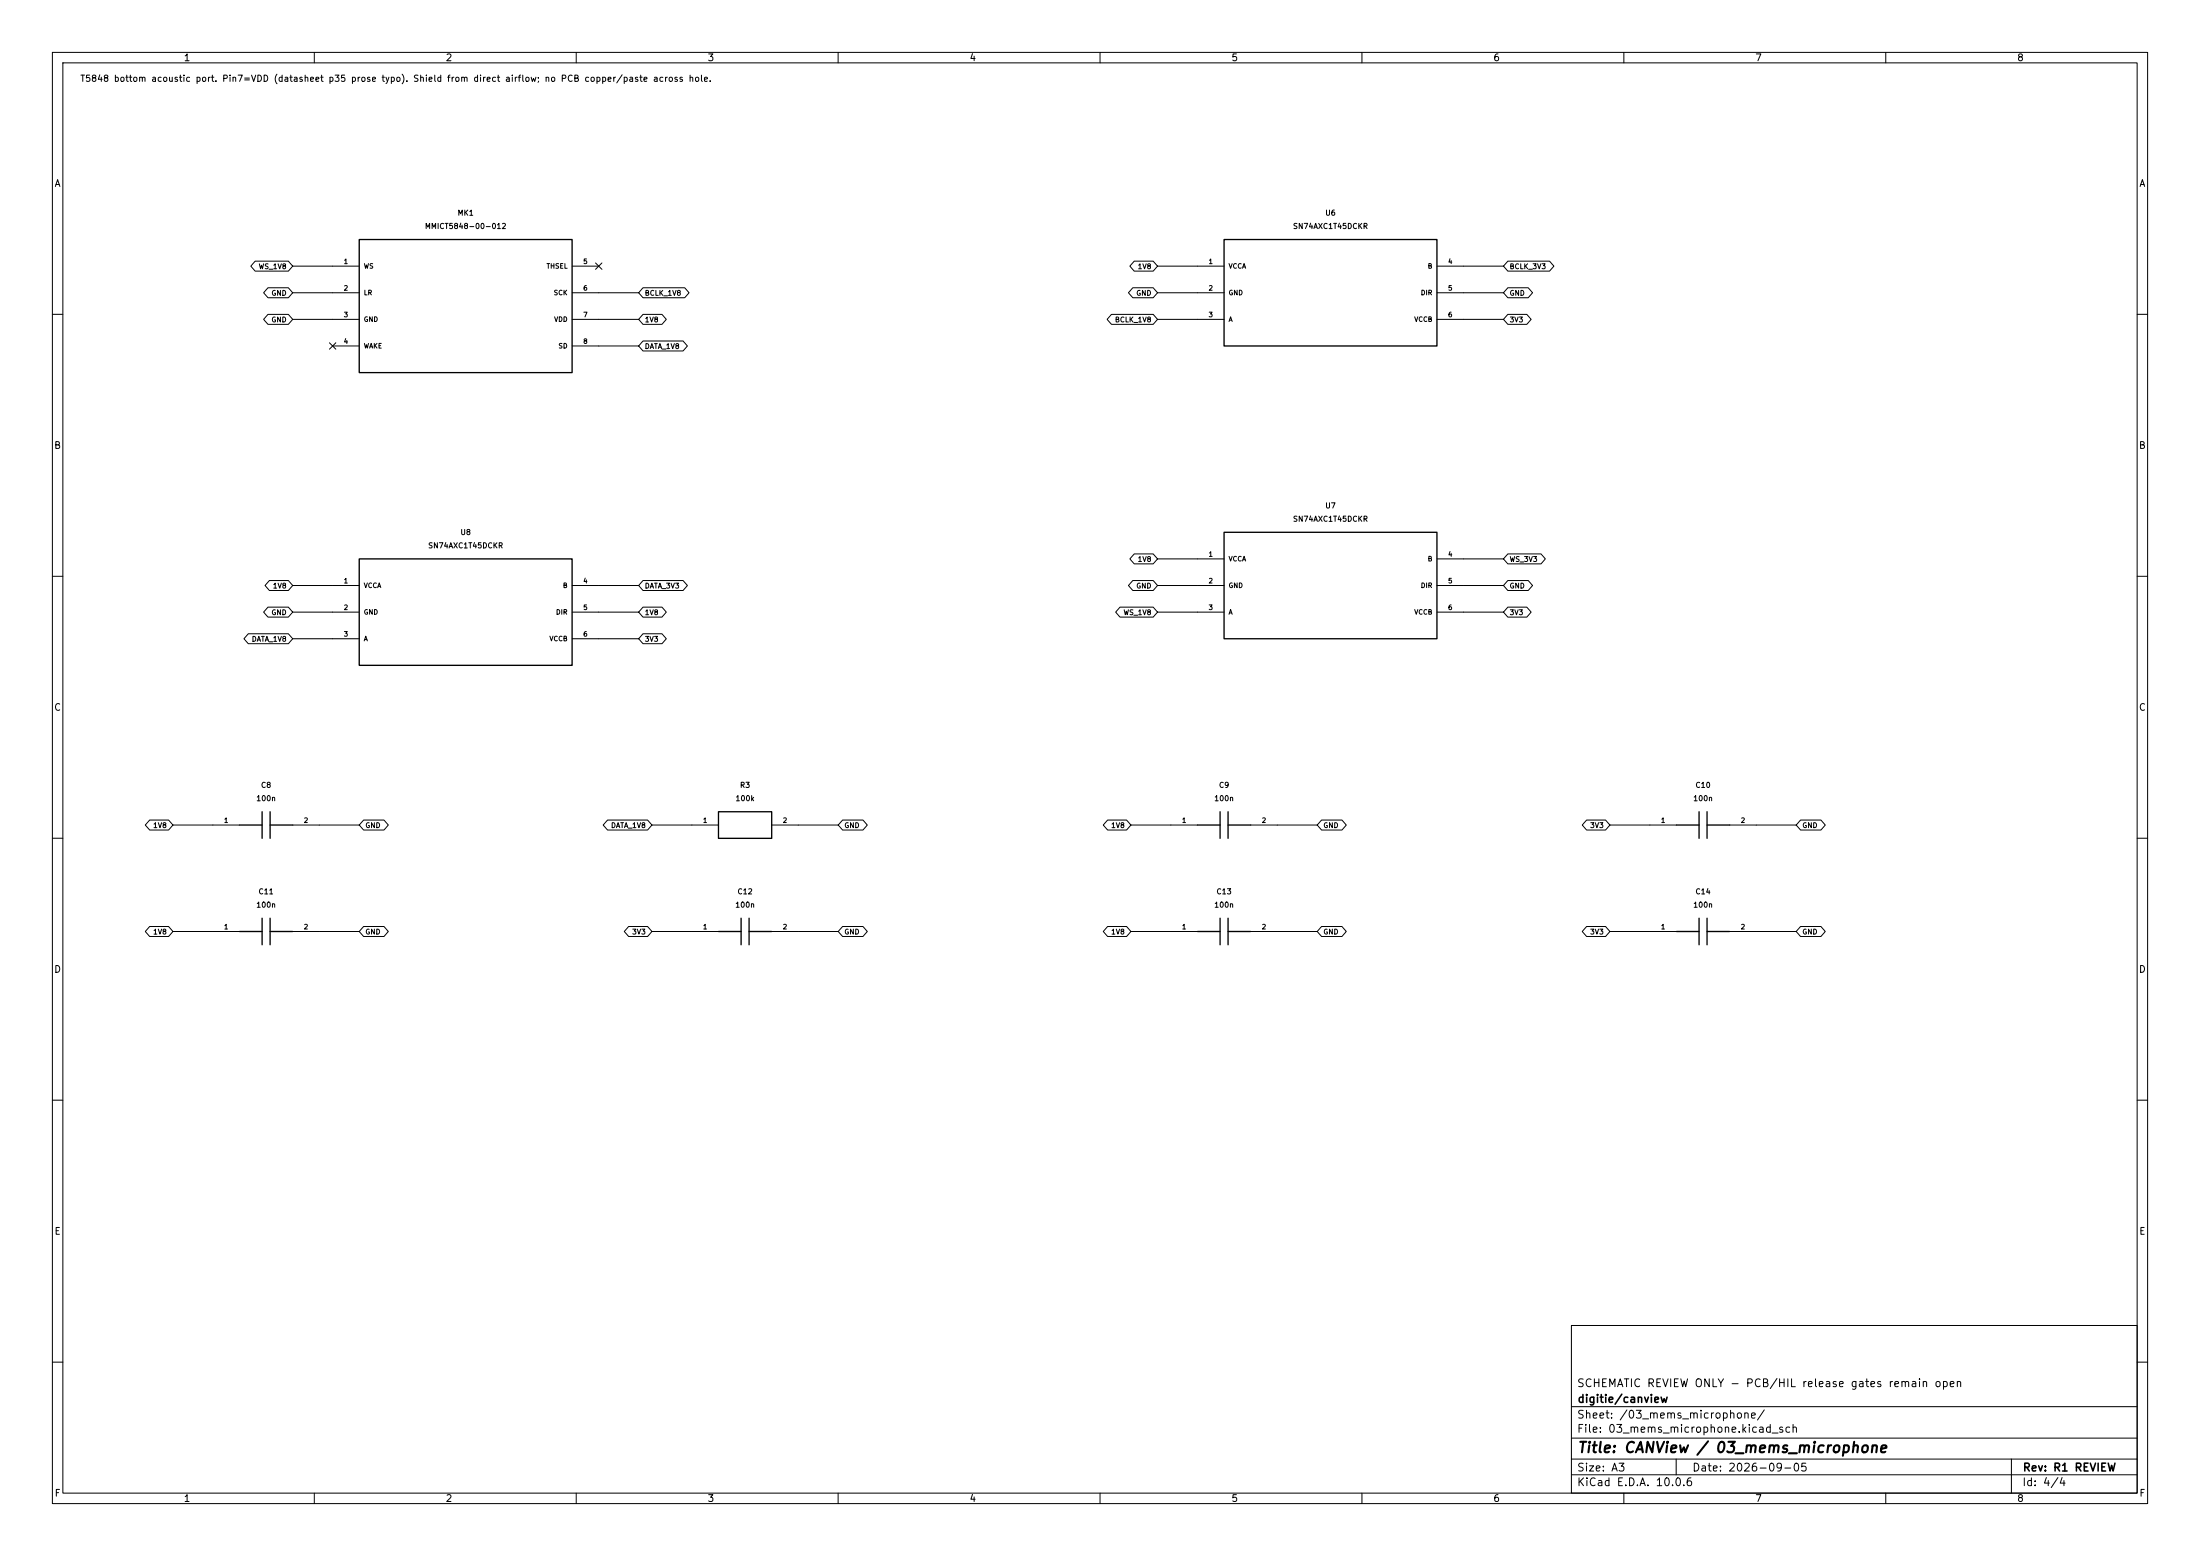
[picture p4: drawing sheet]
(kicad_sch (version 20250114) (generator "eeschema") (generator_version "10.0") (paper "A3") (title_block (title "CANView / 03_mems_microphone") (date "2026-09-05") (rev "R1 REVIEW") (company "digitie/canview") (comment 1 "SCHEMATIC REVIEW ONLY - PCB/HIL release gates remain open"))
(lib_symbols (symbol "CANView:CANView_microphone_MK1" (pin_names (offset 0.762)) (in_bom yes) (on_board yes)
(property "Reference" "M" (at 0.0000 17.7800 0)  (effects (font (size 1.0 1.0)) ))
(property "Value" "MMICT5848-00-012" (at 0.0000 15.2400 0)  (effects (font (size 1.0 1.0)) ))
(property "Footprint" "CANView:TDK_T5848_LGA8" (at 0.0000 0.0000 0) (hide yes) (effects (font (size 1.0 1.0)) ))
(symbol "CANView_microphone_MK1_0_1" (rectangle (start -20.32 12.7) (end 20.32 -12.7) (stroke (width 0.254) (type default)) (fill (type background))))
(symbol "CANView_microphone_MK1_1_1"
(pin input line (at -25.4 7.62 0) (length 5.08) (name "WS" (effects (font (size 0.9 0.9)) )) (number "1" (effects (font (size 0.9 0.9)) )))
(pin input line (at -25.4 2.54 0) (length 5.08) (name "LR" (effects (font (size 0.9 0.9)) )) (number "2" (effects (font (size 0.9 0.9)) )))
(pin power_in line (at -25.4 -2.54 0) (length 5.08) (name "GND" (effects (font (size 0.9 0.9)) )) (number "3" (effects (font (size 0.9 0.9)) )))
(pin output line (at -25.4 -7.62 0) (length 5.08) (name "WAKE" (effects (font (size 0.9 0.9)) )) (number "4" (effects (font (size 0.9 0.9)) )))
(pin input line (at 25.4 7.62 180) (length 5.08) (name "THSEL" (effects (font (size 0.9 0.9)) )) (number "5" (effects (font (size 0.9 0.9)) )))
(pin input line (at 25.4 2.54 180) (length 5.08) (name "SCK" (effects (font (size 0.9 0.9)) )) (number "6" (effects (font (size 0.9 0.9)) )))
(pin power_in line (at 25.4 -2.54 180) (length 5.08) (name "VDD" (effects (font (size 0.9 0.9)) )) (number "7" (effects (font (size 0.9 0.9)) )))
(pin output line (at 25.4 -7.62 180) (length 5.08) (name "SD" (effects (font (size 0.9 0.9)) )) (number "8" (effects (font (size 0.9 0.9)) )))))
(symbol "CANView:CANView_microphone_C8" (pin_names (offset 0.762) (hide yes)) (in_bom yes) (on_board yes)
(property "Reference" "C" (at 0.0000 7.6200 0)  (effects (font (size 1.0 1.0)) ))
(property "Value" "100n" (at 0.0000 5.0800 0)  (effects (font (size 1.0 1.0)) ))
(property "Footprint" "CANView:Capacitor_SMD__C_0402_1005Metric" (at 0.0000 0.0000 0) (hide yes) (effects (font (size 1.0 1.0)) ))
(symbol "CANView_microphone_C8_0_1" (polyline (pts (xy -0.762 -2.54) (xy -0.762 2.54)) (stroke (width 0.254) (type default)) (fill (type none)))(polyline (pts (xy 0.762 -2.54) (xy 0.762 2.54)) (stroke (width 0.254) (type default)) (fill (type none)))(polyline (pts (xy -5.08 0) (xy -0.762 0)) (stroke (width 0.254) (type default)) (fill (type none)))(polyline (pts (xy 0.762 0) (xy 5.08 0)) (stroke (width 0.254) (type default)) (fill (type none))))
(symbol "CANView_microphone_C8_1_1"
(pin passive line (at -10.16 0 0) (length 5.08) (name "1" (effects (font (size 0.9 0.9)) )) (number "1" (effects (font (size 0.9 0.9)) )))
(pin passive line (at 10.16 0 180) (length 5.08) (name "2" (effects (font (size 0.9 0.9)) )) (number "2" (effects (font (size 0.9 0.9)) )))))
(symbol "CANView:CANView_microphone_R3" (pin_names (offset 0.762) (hide yes)) (in_bom yes) (on_board yes)
(property "Reference" "R" (at 0.0000 7.6200 0)  (effects (font (size 1.0 1.0)) ))
(property "Value" "100k" (at 0.0000 5.0800 0)  (effects (font (size 1.0 1.0)) ))
(property "Footprint" "CANView:Resistor_SMD__R_0402_1005Metric" (at 0.0000 0.0000 0) (hide yes) (effects (font (size 1.0 1.0)) ))
(symbol "CANView_microphone_R3_0_1" (rectangle (start -5.08 2.54) (end 5.08 -2.54) (stroke (width 0.254) (type default)) (fill (type background))))
(symbol "CANView_microphone_R3_1_1"
(pin passive line (at -10.16 0 0) (length 5.08) (name "1" (effects (font (size 0.9 0.9)) )) (number "1" (effects (font (size 0.9 0.9)) )))
(pin passive line (at 10.16 0 180) (length 5.08) (name "2" (effects (font (size 0.9 0.9)) )) (number "2" (effects (font (size 0.9 0.9)) )))))
(symbol "CANView:CANView_microphone_U6" (pin_names (offset 0.762)) (in_bom yes) (on_board yes)
(property "Reference" "U" (at 0.0000 15.2400 0)  (effects (font (size 1.0 1.0)) ))
(property "Value" "SN74AXC1T45DCKR" (at 0.0000 12.7000 0)  (effects (font (size 1.0 1.0)) ))
(property "Footprint" "CANView:Package_TO_SOT_SMD__SOT-363_SC-70-6" (at 0.0000 0.0000 0) (hide yes) (effects (font (size 1.0 1.0)) ))
(symbol "CANView_microphone_U6_0_1" (rectangle (start -20.32 10.16) (end 20.32 -10.16) (stroke (width 0.254) (type default)) (fill (type background))))
(symbol "CANView_microphone_U6_1_1"
(pin power_in line (at -25.4 5.08 0) (length 5.08) (name "VCCA" (effects (font (size 0.9 0.9)) )) (number "1" (effects (font (size 0.9 0.9)) )))
(pin power_in line (at -25.4 0.0 0) (length 5.08) (name "GND" (effects (font (size 0.9 0.9)) )) (number "2" (effects (font (size 0.9 0.9)) )))
(pin bidirectional line (at -25.4 -5.08 0) (length 5.08) (name "A" (effects (font (size 0.9 0.9)) )) (number "3" (effects (font (size 0.9 0.9)) )))
(pin bidirectional line (at 25.4 5.08 180) (length 5.08) (name "B" (effects (font (size 0.9 0.9)) )) (number "4" (effects (font (size 0.9 0.9)) )))
(pin input line (at 25.4 0.0 180) (length 5.08) (name "DIR" (effects (font (size 0.9 0.9)) )) (number "5" (effects (font (size 0.9 0.9)) )))
(pin power_in line (at 25.4 -5.08 180) (length 5.08) (name "VCCB" (effects (font (size 0.9 0.9)) )) (number "6" (effects (font (size 0.9 0.9)) )))))
(symbol "CANView:CANView_microphone_C9" (pin_names (offset 0.762) (hide yes)) (in_bom yes) (on_board yes)
(property "Reference" "C" (at 0.0000 7.6200 0)  (effects (font (size 1.0 1.0)) ))
(property "Value" "100n" (at 0.0000 5.0800 0)  (effects (font (size 1.0 1.0)) ))
(property "Footprint" "CANView:Capacitor_SMD__C_0402_1005Metric" (at 0.0000 0.0000 0) (hide yes) (effects (font (size 1.0 1.0)) ))
(symbol "CANView_microphone_C9_0_1" (polyline (pts (xy -0.762 -2.54) (xy -0.762 2.54)) (stroke (width 0.254) (type default)) (fill (type none)))(polyline (pts (xy 0.762 -2.54) (xy 0.762 2.54)) (stroke (width 0.254) (type default)) (fill (type none)))(polyline (pts (xy -5.08 0) (xy -0.762 0)) (stroke (width 0.254) (type default)) (fill (type none)))(polyline (pts (xy 0.762 0) (xy 5.08 0)) (stroke (width 0.254) (type default)) (fill (type none))))
(symbol "CANView_microphone_C9_1_1"
(pin passive line (at -10.16 0 0) (length 5.08) (name "1" (effects (font (size 0.9 0.9)) )) (number "1" (effects (font (size 0.9 0.9)) )))
(pin passive line (at 10.16 0 180) (length 5.08) (name "2" (effects (font (size 0.9 0.9)) )) (number "2" (effects (font (size 0.9 0.9)) )))))
(symbol "CANView:CANView_microphone_C10" (pin_names (offset 0.762) (hide yes)) (in_bom yes) (on_board yes)
(property "Reference" "C" (at 0.0000 7.6200 0)  (effects (font (size 1.0 1.0)) ))
(property "Value" "100n" (at 0.0000 5.0800 0)  (effects (font (size 1.0 1.0)) ))
(property "Footprint" "CANView:Capacitor_SMD__C_0402_1005Metric" (at 0.0000 0.0000 0) (hide yes) (effects (font (size 1.0 1.0)) ))
(symbol "CANView_microphone_C10_0_1" (polyline (pts (xy -0.762 -2.54) (xy -0.762 2.54)) (stroke (width 0.254) (type default)) (fill (type none)))(polyline (pts (xy 0.762 -2.54) (xy 0.762 2.54)) (stroke (width 0.254) (type default)) (fill (type none)))(polyline (pts (xy -5.08 0) (xy -0.762 0)) (stroke (width 0.254) (type default)) (fill (type none)))(polyline (pts (xy 0.762 0) (xy 5.08 0)) (stroke (width 0.254) (type default)) (fill (type none))))
(symbol "CANView_microphone_C10_1_1"
(pin passive line (at -10.16 0 0) (length 5.08) (name "1" (effects (font (size 0.9 0.9)) )) (number "1" (effects (font (size 0.9 0.9)) )))
(pin passive line (at 10.16 0 180) (length 5.08) (name "2" (effects (font (size 0.9 0.9)) )) (number "2" (effects (font (size 0.9 0.9)) )))))
(symbol "CANView:CANView_microphone_U7" (pin_names (offset 0.762)) (in_bom yes) (on_board yes)
(property "Reference" "U" (at 0.0000 15.2400 0)  (effects (font (size 1.0 1.0)) ))
(property "Value" "SN74AXC1T45DCKR" (at 0.0000 12.7000 0)  (effects (font (size 1.0 1.0)) ))
(property "Footprint" "CANView:Package_TO_SOT_SMD__SOT-363_SC-70-6" (at 0.0000 0.0000 0) (hide yes) (effects (font (size 1.0 1.0)) ))
(symbol "CANView_microphone_U7_0_1" (rectangle (start -20.32 10.16) (end 20.32 -10.16) (stroke (width 0.254) (type default)) (fill (type background))))
(symbol "CANView_microphone_U7_1_1"
(pin power_in line (at -25.4 5.08 0) (length 5.08) (name "VCCA" (effects (font (size 0.9 0.9)) )) (number "1" (effects (font (size 0.9 0.9)) )))
(pin power_in line (at -25.4 0.0 0) (length 5.08) (name "GND" (effects (font (size 0.9 0.9)) )) (number "2" (effects (font (size 0.9 0.9)) )))
(pin bidirectional line (at -25.4 -5.08 0) (length 5.08) (name "A" (effects (font (size 0.9 0.9)) )) (number "3" (effects (font (size 0.9 0.9)) )))
(pin bidirectional line (at 25.4 5.08 180) (length 5.08) (name "B" (effects (font (size 0.9 0.9)) )) (number "4" (effects (font (size 0.9 0.9)) )))
(pin input line (at 25.4 0.0 180) (length 5.08) (name "DIR" (effects (font (size 0.9 0.9)) )) (number "5" (effects (font (size 0.9 0.9)) )))
(pin power_in line (at 25.4 -5.08 180) (length 5.08) (name "VCCB" (effects (font (size 0.9 0.9)) )) (number "6" (effects (font (size 0.9 0.9)) )))))
(symbol "CANView:CANView_microphone_C11" (pin_names (offset 0.762) (hide yes)) (in_bom yes) (on_board yes)
(property "Reference" "C" (at 0.0000 7.6200 0)  (effects (font (size 1.0 1.0)) ))
(property "Value" "100n" (at 0.0000 5.0800 0)  (effects (font (size 1.0 1.0)) ))
(property "Footprint" "CANView:Capacitor_SMD__C_0402_1005Metric" (at 0.0000 0.0000 0) (hide yes) (effects (font (size 1.0 1.0)) ))
(symbol "CANView_microphone_C11_0_1" (polyline (pts (xy -0.762 -2.54) (xy -0.762 2.54)) (stroke (width 0.254) (type default)) (fill (type none)))(polyline (pts (xy 0.762 -2.54) (xy 0.762 2.54)) (stroke (width 0.254) (type default)) (fill (type none)))(polyline (pts (xy -5.08 0) (xy -0.762 0)) (stroke (width 0.254) (type default)) (fill (type none)))(polyline (pts (xy 0.762 0) (xy 5.08 0)) (stroke (width 0.254) (type default)) (fill (type none))))
(symbol "CANView_microphone_C11_1_1"
(pin passive line (at -10.16 0 0) (length 5.08) (name "1" (effects (font (size 0.9 0.9)) )) (number "1" (effects (font (size 0.9 0.9)) )))
(pin passive line (at 10.16 0 180) (length 5.08) (name "2" (effects (font (size 0.9 0.9)) )) (number "2" (effects (font (size 0.9 0.9)) )))))
(symbol "CANView:CANView_microphone_C12" (pin_names (offset 0.762) (hide yes)) (in_bom yes) (on_board yes)
(property "Reference" "C" (at 0.0000 7.6200 0)  (effects (font (size 1.0 1.0)) ))
(property "Value" "100n" (at 0.0000 5.0800 0)  (effects (font (size 1.0 1.0)) ))
(property "Footprint" "CANView:Capacitor_SMD__C_0402_1005Metric" (at 0.0000 0.0000 0) (hide yes) (effects (font (size 1.0 1.0)) ))
(symbol "CANView_microphone_C12_0_1" (polyline (pts (xy -0.762 -2.54) (xy -0.762 2.54)) (stroke (width 0.254) (type default)) (fill (type none)))(polyline (pts (xy 0.762 -2.54) (xy 0.762 2.54)) (stroke (width 0.254) (type default)) (fill (type none)))(polyline (pts (xy -5.08 0) (xy -0.762 0)) (stroke (width 0.254) (type default)) (fill (type none)))(polyline (pts (xy 0.762 0) (xy 5.08 0)) (stroke (width 0.254) (type default)) (fill (type none))))
(symbol "CANView_microphone_C12_1_1"
(pin passive line (at -10.16 0 0) (length 5.08) (name "1" (effects (font (size 0.9 0.9)) )) (number "1" (effects (font (size 0.9 0.9)) )))
(pin passive line (at 10.16 0 180) (length 5.08) (name "2" (effects (font (size 0.9 0.9)) )) (number "2" (effects (font (size 0.9 0.9)) )))))
(symbol "CANView:CANView_microphone_U8" (pin_names (offset 0.762)) (in_bom yes) (on_board yes)
(property "Reference" "U" (at 0.0000 15.2400 0)  (effects (font (size 1.0 1.0)) ))
(property "Value" "SN74AXC1T45DCKR" (at 0.0000 12.7000 0)  (effects (font (size 1.0 1.0)) ))
(property "Footprint" "CANView:Package_TO_SOT_SMD__SOT-363_SC-70-6" (at 0.0000 0.0000 0) (hide yes) (effects (font (size 1.0 1.0)) ))
(symbol "CANView_microphone_U8_0_1" (rectangle (start -20.32 10.16) (end 20.32 -10.16) (stroke (width 0.254) (type default)) (fill (type background))))
(symbol "CANView_microphone_U8_1_1"
(pin power_in line (at -25.4 5.08 0) (length 5.08) (name "VCCA" (effects (font (size 0.9 0.9)) )) (number "1" (effects (font (size 0.9 0.9)) )))
(pin power_in line (at -25.4 0.0 0) (length 5.08) (name "GND" (effects (font (size 0.9 0.9)) )) (number "2" (effects (font (size 0.9 0.9)) )))
(pin bidirectional line (at -25.4 -5.08 0) (length 5.08) (name "A" (effects (font (size 0.9 0.9)) )) (number "3" (effects (font (size 0.9 0.9)) )))
(pin bidirectional line (at 25.4 5.08 180) (length 5.08) (name "B" (effects (font (size 0.9 0.9)) )) (number "4" (effects (font (size 0.9 0.9)) )))
(pin input line (at 25.4 0.0 180) (length 5.08) (name "DIR" (effects (font (size 0.9 0.9)) )) (number "5" (effects (font (size 0.9 0.9)) )))
(pin power_in line (at 25.4 -5.08 180) (length 5.08) (name "VCCB" (effects (font (size 0.9 0.9)) )) (number "6" (effects (font (size 0.9 0.9)) )))))
(symbol "CANView:CANView_microphone_C13" (pin_names (offset 0.762) (hide yes)) (in_bom yes) (on_board yes)
(property "Reference" "C" (at 0.0000 7.6200 0)  (effects (font (size 1.0 1.0)) ))
(property "Value" "100n" (at 0.0000 5.0800 0)  (effects (font (size 1.0 1.0)) ))
(property "Footprint" "CANView:Capacitor_SMD__C_0402_1005Metric" (at 0.0000 0.0000 0) (hide yes) (effects (font (size 1.0 1.0)) ))
(symbol "CANView_microphone_C13_0_1" (polyline (pts (xy -0.762 -2.54) (xy -0.762 2.54)) (stroke (width 0.254) (type default)) (fill (type none)))(polyline (pts (xy 0.762 -2.54) (xy 0.762 2.54)) (stroke (width 0.254) (type default)) (fill (type none)))(polyline (pts (xy -5.08 0) (xy -0.762 0)) (stroke (width 0.254) (type default)) (fill (type none)))(polyline (pts (xy 0.762 0) (xy 5.08 0)) (stroke (width 0.254) (type default)) (fill (type none))))
(symbol "CANView_microphone_C13_1_1"
(pin passive line (at -10.16 0 0) (length 5.08) (name "1" (effects (font (size 0.9 0.9)) )) (number "1" (effects (font (size 0.9 0.9)) )))
(pin passive line (at 10.16 0 180) (length 5.08) (name "2" (effects (font (size 0.9 0.9)) )) (number "2" (effects (font (size 0.9 0.9)) )))))
(symbol "CANView:CANView_microphone_C14" (pin_names (offset 0.762) (hide yes)) (in_bom yes) (on_board yes)
(property "Reference" "C" (at 0.0000 7.6200 0)  (effects (font (size 1.0 1.0)) ))
(property "Value" "100n" (at 0.0000 5.0800 0)  (effects (font (size 1.0 1.0)) ))
(property "Footprint" "CANView:Capacitor_SMD__C_0402_1005Metric" (at 0.0000 0.0000 0) (hide yes) (effects (font (size 1.0 1.0)) ))
(symbol "CANView_microphone_C14_0_1" (polyline (pts (xy -0.762 -2.54) (xy -0.762 2.54)) (stroke (width 0.254) (type default)) (fill (type none)))(polyline (pts (xy 0.762 -2.54) (xy 0.762 2.54)) (stroke (width 0.254) (type default)) (fill (type none)))(polyline (pts (xy -5.08 0) (xy -0.762 0)) (stroke (width 0.254) (type default)) (fill (type none)))(polyline (pts (xy 0.762 0) (xy 5.08 0)) (stroke (width 0.254) (type default)) (fill (type none))))
(symbol "CANView_microphone_C14_1_1"
(pin passive line (at -10.16 0 0) (length 5.08) (name "1" (effects (font (size 0.9 0.9)) )) (number "1" (effects (font (size 0.9 0.9)) )))
(pin passive line (at 10.16 0 180) (length 5.08) (name "2" (effects (font (size 0.9 0.9)) )) (number "2" (effects (font (size 0.9 0.9)) ))))))
(text "T5848 bottom acoustic port. Pin7=VDD (datasheet p35 prose typo). Shield from direct airflow; no PCB copper/paste across hole." (at 15.24 15.24 0) (effects (font (size 1.2 1.2)) (justify left)))
(symbol (lib_id "CANView:CANView_microphone_MK1") (at 88.9000 58.4200 0) (unit 1) (in_bom yes) (on_board yes) (dnp no) (property "Reference" "MK1" (at 88.9000 40.6400 0)  (effects (font (size 1.0 1.0)) ))(property "Value" "MMICT5848-00-012" (at 88.9000 43.1800 0)  (effects (font (size 1.0 1.0)) ))(property "Footprint" "CANView:TDK_T5848_LGA8" (at 88.9000 58.4200 0) (hide yes) (effects (font (size 1.0 1.0)) ))(property "MPN" "MMICT5848-00-012" (at 88.9000 58.4200 0) (hide yes) (effects (font (size 1.0 1.0)) ))(property "Specification" "1.62..1.98V; HQ BCLK2.0..3.7MHz; SD valid<=75ns; 24bit I2S with20bit precision" (at 88.9000 58.4200 0) (hide yes) (effects (font (size 1.0 1.0)) ))(property "Source" "t5848: pp7-10,30-31,35,37,39" (at 88.9000 58.4200 0) (hide yes) (effects (font (size 1.0 1.0)) ))(property "Assembly" "FIT" (at 88.9000 58.4200 0) (hide yes) (effects (font (size 1.0 1.0)) )))
(wire (pts (xy 63.5000 50.8000) (xy 55.8800 50.8000)) (stroke (width 0) (type default)))
(global_label "WS_1V8" (shape bidirectional) (at 55.8800 50.8000 180) (effects (font (size 0.95 0.95)) (justify right)) (property "Intersheetrefs" "${INTERSHEET_REFS}" (at 55.8800 50.8000 0) (hide yes) (effects (font (size 1.0 1.0)) )))
(wire (pts (xy 63.5000 55.8800) (xy 55.8800 55.8800)) (stroke (width 0) (type default)))
(global_label "GND" (shape bidirectional) (at 55.8800 55.8800 180) (effects (font (size 0.95 0.95)) (justify right)) (property "Intersheetrefs" "${INTERSHEET_REFS}" (at 55.8800 55.8800 0) (hide yes) (effects (font (size 1.0 1.0)) )))
(wire (pts (xy 63.5000 60.9600) (xy 55.8800 60.9600)) (stroke (width 0) (type default)))
(global_label "GND" (shape bidirectional) (at 55.8800 60.9600 180) (effects (font (size 0.95 0.95)) (justify right)) (property "Intersheetrefs" "${INTERSHEET_REFS}" (at 55.8800 60.9600 0) (hide yes) (effects (font (size 1.0 1.0)) )))
(no_connect (at 63.5000 66.0400))
(no_connect (at 114.3000 50.8000))
(wire (pts (xy 114.3000 55.8800) (xy 121.9200 55.8800)) (stroke (width 0) (type default)))
(global_label "BCLK_1V8" (shape bidirectional) (at 121.9200 55.8800 0) (effects (font (size 0.95 0.95)) (justify left)) (property "Intersheetrefs" "${INTERSHEET_REFS}" (at 121.9200 55.8800 0) (hide yes) (effects (font (size 1.0 1.0)) )))
(wire (pts (xy 114.3000 60.9600) (xy 121.9200 60.9600)) (stroke (width 0) (type default)))
(global_label "1V8" (shape bidirectional) (at 121.9200 60.9600 0) (effects (font (size 0.95 0.95)) (justify left)) (property "Intersheetrefs" "${INTERSHEET_REFS}" (at 121.9200 60.9600 0) (hide yes) (effects (font (size 1.0 1.0)) )))
(wire (pts (xy 114.3000 66.0400) (xy 121.9200 66.0400)) (stroke (width 0) (type default)))
(global_label "DATA_1V8" (shape bidirectional) (at 121.9200 66.0400 0) (effects (font (size 0.95 0.95)) (justify left)) (property "Intersheetrefs" "${INTERSHEET_REFS}" (at 121.9200 66.0400 0) (hide yes) (effects (font (size 1.0 1.0)) )))
(symbol (lib_id "CANView:CANView_microphone_C8") (at 50.8000 157.4800 0) (unit 1) (in_bom yes) (on_board yes) (dnp no) (property "Reference" "C8" (at 50.8000 149.8600 0)  (effects (font (size 1.0 1.0)) ))(property "Value" "100n" (at 50.8000 152.4000 0)  (effects (font (size 1.0 1.0)) ))(property "Footprint" "CANView:Capacitor_SMD__C_0402_1005Metric" (at 50.8000 157.4800 0) (hide yes) (effects (font (size 1.0 1.0)) ))(property "MPN" "GEN-C-0402-100n-16V-X7R" (at 50.8000 157.4800 0) (hide yes) (effects (font (size 1.0 1.0)) ))(property "Specification" "16V; ±10%; X7R; -55..125C; verify effective capacitance under DC bias" (at 50.8000 157.4800 0) (hide yes) (effects (font (size 1.0 1.0)) ))(property "Source" "" (at 50.8000 157.4800 0) (hide yes) (effects (font (size 1.0 1.0)) ))(property "Assembly" "FIT" (at 50.8000 157.4800 0) (hide yes) (effects (font (size 1.0 1.0)) )))
(wire (pts (xy 40.6400 157.4800) (xy 33.0200 157.4800)) (stroke (width 0) (type default)))
(global_label "1V8" (shape bidirectional) (at 33.0200 157.4800 180) (effects (font (size 0.95 0.95)) (justify right)) (property "Intersheetrefs" "${INTERSHEET_REFS}" (at 33.0200 157.4800 0) (hide yes) (effects (font (size 1.0 1.0)) )))
(wire (pts (xy 60.9600 157.4800) (xy 68.5800 157.4800)) (stroke (width 0) (type default)))
(global_label "GND" (shape bidirectional) (at 68.5800 157.4800 0) (effects (font (size 0.95 0.95)) (justify left)) (property "Intersheetrefs" "${INTERSHEET_REFS}" (at 68.5800 157.4800 0) (hide yes) (effects (font (size 1.0 1.0)) )))
(symbol (lib_id "CANView:CANView_microphone_R3") (at 142.2400 157.4800 0) (unit 1) (in_bom yes) (on_board yes) (dnp no) (property "Reference" "R3" (at 142.2400 149.8600 0)  (effects (font (size 1.0 1.0)) ))(property "Value" "100k" (at 142.2400 152.4000 0)  (effects (font (size 1.0 1.0)) ))(property "Footprint" "CANView:Resistor_SMD__R_0402_1005Metric" (at 142.2400 157.4800 0) (hide yes) (effects (font (size 1.0 1.0)) ))(property "MPN" "GEN-R-0402-100k-1%" (at 142.2400 157.4800 0) (hide yes) (effects (font (size 1.0 1.0)) ))(property "Specification" "0.1W; 50V; ±1%; ±100ppm/K; -55..155C" (at 142.2400 157.4800 0) (hide yes) (effects (font (size 1.0 1.0)) ))(property "Source" "" (at 142.2400 157.4800 0) (hide yes) (effects (font (size 1.0 1.0)) ))(property "Assembly" "FIT" (at 142.2400 157.4800 0) (hide yes) (effects (font (size 1.0 1.0)) )))
(wire (pts (xy 132.0800 157.4800) (xy 124.4600 157.4800)) (stroke (width 0) (type default)))
(global_label "DATA_1V8" (shape bidirectional) (at 124.4600 157.4800 180) (effects (font (size 0.95 0.95)) (justify right)) (property "Intersheetrefs" "${INTERSHEET_REFS}" (at 124.4600 157.4800 0) (hide yes) (effects (font (size 1.0 1.0)) )))
(wire (pts (xy 152.4000 157.4800) (xy 160.0200 157.4800)) (stroke (width 0) (type default)))
(global_label "GND" (shape bidirectional) (at 160.0200 157.4800 0) (effects (font (size 0.95 0.95)) (justify left)) (property "Intersheetrefs" "${INTERSHEET_REFS}" (at 160.0200 157.4800 0) (hide yes) (effects (font (size 1.0 1.0)) )))
(symbol (lib_id "CANView:CANView_microphone_U6") (at 254.0000 55.8800 0) (unit 1) (in_bom yes) (on_board yes) (dnp no) (property "Reference" "U6" (at 254.0000 40.6400 0)  (effects (font (size 1.0 1.0)) ))(property "Value" "SN74AXC1T45DCKR" (at 254.0000 43.1800 0)  (effects (font (size 1.0 1.0)) ))(property "Footprint" "CANView:Package_TO_SOT_SMD__SOT-363_SC-70-6" (at 254.0000 55.8800 0) (hide yes) (effects (font (size 1.0 1.0)) ))(property "MPN" "SN74AXC1T45DCKR" (at 254.0000 55.8800 0) (hide yes) (effects (font (size 1.0 1.0)) ))(property "Specification" "A=1.8V/B=3.3V; fixed direction, no auto-direction level shifter" (at 254.0000 55.8800 0) (hide yes) (effects (font (size 1.0 1.0)) ))(property "Source" "sn74axc1t45: p3, direction and VCC isolation" (at 254.0000 55.8800 0) (hide yes) (effects (font (size 1.0 1.0)) ))(property "Assembly" "FIT" (at 254.0000 55.8800 0) (hide yes) (effects (font (size 1.0 1.0)) )))
(wire (pts (xy 228.6000 50.8000) (xy 220.9800 50.8000)) (stroke (width 0) (type default)))
(global_label "1V8" (shape bidirectional) (at 220.9800 50.8000 180) (effects (font (size 0.95 0.95)) (justify right)) (property "Intersheetrefs" "${INTERSHEET_REFS}" (at 220.9800 50.8000 0) (hide yes) (effects (font (size 1.0 1.0)) )))
(wire (pts (xy 228.6000 55.8800) (xy 220.9800 55.8800)) (stroke (width 0) (type default)))
(global_label "GND" (shape bidirectional) (at 220.9800 55.8800 180) (effects (font (size 0.95 0.95)) (justify right)) (property "Intersheetrefs" "${INTERSHEET_REFS}" (at 220.9800 55.8800 0) (hide yes) (effects (font (size 1.0 1.0)) )))
(wire (pts (xy 228.6000 60.9600) (xy 220.9800 60.9600)) (stroke (width 0) (type default)))
(global_label "BCLK_1V8" (shape bidirectional) (at 220.9800 60.9600 180) (effects (font (size 0.95 0.95)) (justify right)) (property "Intersheetrefs" "${INTERSHEET_REFS}" (at 220.9800 60.9600 0) (hide yes) (effects (font (size 1.0 1.0)) )))
(wire (pts (xy 279.4000 50.8000) (xy 287.0200 50.8000)) (stroke (width 0) (type default)))
(global_label "BCLK_3V3" (shape bidirectional) (at 287.0200 50.8000 0) (effects (font (size 0.95 0.95)) (justify left)) (property "Intersheetrefs" "${INTERSHEET_REFS}" (at 287.0200 50.8000 0) (hide yes) (effects (font (size 1.0 1.0)) )))
(wire (pts (xy 279.4000 55.8800) (xy 287.0200 55.8800)) (stroke (width 0) (type default)))
(global_label "GND" (shape bidirectional) (at 287.0200 55.8800 0) (effects (font (size 0.95 0.95)) (justify left)) (property "Intersheetrefs" "${INTERSHEET_REFS}" (at 287.0200 55.8800 0) (hide yes) (effects (font (size 1.0 1.0)) )))
(wire (pts (xy 279.4000 60.9600) (xy 287.0200 60.9600)) (stroke (width 0) (type default)))
(global_label "3V3" (shape bidirectional) (at 287.0200 60.9600 0) (effects (font (size 0.95 0.95)) (justify left)) (property "Intersheetrefs" "${INTERSHEET_REFS}" (at 287.0200 60.9600 0) (hide yes) (effects (font (size 1.0 1.0)) )))
(symbol (lib_id "CANView:CANView_microphone_C9") (at 233.6800 157.4800 0) (unit 1) (in_bom yes) (on_board yes) (dnp no) (property "Reference" "C9" (at 233.6800 149.8600 0)  (effects (font (size 1.0 1.0)) ))(property "Value" "100n" (at 233.6800 152.4000 0)  (effects (font (size 1.0 1.0)) ))(property "Footprint" "CANView:Capacitor_SMD__C_0402_1005Metric" (at 233.6800 157.4800 0) (hide yes) (effects (font (size 1.0 1.0)) ))(property "MPN" "GEN-C-0402-100n-16V-X7R" (at 233.6800 157.4800 0) (hide yes) (effects (font (size 1.0 1.0)) ))(property "Specification" "16V; ±10%; X7R; -55..125C; verify effective capacitance under DC bias" (at 233.6800 157.4800 0) (hide yes) (effects (font (size 1.0 1.0)) ))(property "Source" "" (at 233.6800 157.4800 0) (hide yes) (effects (font (size 1.0 1.0)) ))(property "Assembly" "FIT" (at 233.6800 157.4800 0) (hide yes) (effects (font (size 1.0 1.0)) )))
(wire (pts (xy 223.5200 157.4800) (xy 215.9000 157.4800)) (stroke (width 0) (type default)))
(global_label "1V8" (shape bidirectional) (at 215.9000 157.4800 180) (effects (font (size 0.95 0.95)) (justify right)) (property "Intersheetrefs" "${INTERSHEET_REFS}" (at 215.9000 157.4800 0) (hide yes) (effects (font (size 1.0 1.0)) )))
(wire (pts (xy 243.8400 157.4800) (xy 251.4600 157.4800)) (stroke (width 0) (type default)))
(global_label "GND" (shape bidirectional) (at 251.4600 157.4800 0) (effects (font (size 0.95 0.95)) (justify left)) (property "Intersheetrefs" "${INTERSHEET_REFS}" (at 251.4600 157.4800 0) (hide yes) (effects (font (size 1.0 1.0)) )))
(symbol (lib_id "CANView:CANView_microphone_C10") (at 325.1200 157.4800 0) (unit 1) (in_bom yes) (on_board yes) (dnp no) (property "Reference" "C10" (at 325.1200 149.8600 0)  (effects (font (size 1.0 1.0)) ))(property "Value" "100n" (at 325.1200 152.4000 0)  (effects (font (size 1.0 1.0)) ))(property "Footprint" "CANView:Capacitor_SMD__C_0402_1005Metric" (at 325.1200 157.4800 0) (hide yes) (effects (font (size 1.0 1.0)) ))(property "MPN" "GEN-C-0402-100n-16V-X7R" (at 325.1200 157.4800 0) (hide yes) (effects (font (size 1.0 1.0)) ))(property "Specification" "16V; ±10%; X7R; -55..125C; verify effective capacitance under DC bias" (at 325.1200 157.4800 0) (hide yes) (effects (font (size 1.0 1.0)) ))(property "Source" "" (at 325.1200 157.4800 0) (hide yes) (effects (font (size 1.0 1.0)) ))(property "Assembly" "FIT" (at 325.1200 157.4800 0) (hide yes) (effects (font (size 1.0 1.0)) )))
(wire (pts (xy 314.9600 157.4800) (xy 307.3400 157.4800)) (stroke (width 0) (type default)))
(global_label "3V3" (shape bidirectional) (at 307.3400 157.4800 180) (effects (font (size 0.95 0.95)) (justify right)) (property "Intersheetrefs" "${INTERSHEET_REFS}" (at 307.3400 157.4800 0) (hide yes) (effects (font (size 1.0 1.0)) )))
(wire (pts (xy 335.2800 157.4800) (xy 342.9000 157.4800)) (stroke (width 0) (type default)))
(global_label "GND" (shape bidirectional) (at 342.9000 157.4800 0) (effects (font (size 0.95 0.95)) (justify left)) (property "Intersheetrefs" "${INTERSHEET_REFS}" (at 342.9000 157.4800 0) (hide yes) (effects (font (size 1.0 1.0)) )))
(symbol (lib_id "CANView:CANView_microphone_U7") (at 254.0000 111.7600 0) (unit 1) (in_bom yes) (on_board yes) (dnp no) (property "Reference" "U7" (at 254.0000 96.5200 0)  (effects (font (size 1.0 1.0)) ))(property "Value" "SN74AXC1T45DCKR" (at 254.0000 99.0600 0)  (effects (font (size 1.0 1.0)) ))(property "Footprint" "CANView:Package_TO_SOT_SMD__SOT-363_SC-70-6" (at 254.0000 111.7600 0) (hide yes) (effects (font (size 1.0 1.0)) ))(property "MPN" "SN74AXC1T45DCKR" (at 254.0000 111.7600 0) (hide yes) (effects (font (size 1.0 1.0)) ))(property "Specification" "A=1.8V/B=3.3V; fixed direction, no auto-direction level shifter" (at 254.0000 111.7600 0) (hide yes) (effects (font (size 1.0 1.0)) ))(property "Source" "sn74axc1t45: p3, direction and VCC isolation" (at 254.0000 111.7600 0) (hide yes) (effects (font (size 1.0 1.0)) ))(property "Assembly" "FIT" (at 254.0000 111.7600 0) (hide yes) (effects (font (size 1.0 1.0)) )))
(wire (pts (xy 228.6000 106.6800) (xy 220.9800 106.6800)) (stroke (width 0) (type default)))
(global_label "1V8" (shape bidirectional) (at 220.9800 106.6800 180) (effects (font (size 0.95 0.95)) (justify right)) (property "Intersheetrefs" "${INTERSHEET_REFS}" (at 220.9800 106.6800 0) (hide yes) (effects (font (size 1.0 1.0)) )))
(wire (pts (xy 228.6000 111.7600) (xy 220.9800 111.7600)) (stroke (width 0) (type default)))
(global_label "GND" (shape bidirectional) (at 220.9800 111.7600 180) (effects (font (size 0.95 0.95)) (justify right)) (property "Intersheetrefs" "${INTERSHEET_REFS}" (at 220.9800 111.7600 0) (hide yes) (effects (font (size 1.0 1.0)) )))
(wire (pts (xy 228.6000 116.8400) (xy 220.9800 116.8400)) (stroke (width 0) (type default)))
(global_label "WS_1V8" (shape bidirectional) (at 220.9800 116.8400 180) (effects (font (size 0.95 0.95)) (justify right)) (property "Intersheetrefs" "${INTERSHEET_REFS}" (at 220.9800 116.8400 0) (hide yes) (effects (font (size 1.0 1.0)) )))
(wire (pts (xy 279.4000 106.6800) (xy 287.0200 106.6800)) (stroke (width 0) (type default)))
(global_label "WS_3V3" (shape bidirectional) (at 287.0200 106.6800 0) (effects (font (size 0.95 0.95)) (justify left)) (property "Intersheetrefs" "${INTERSHEET_REFS}" (at 287.0200 106.6800 0) (hide yes) (effects (font (size 1.0 1.0)) )))
(wire (pts (xy 279.4000 111.7600) (xy 287.0200 111.7600)) (stroke (width 0) (type default)))
(global_label "GND" (shape bidirectional) (at 287.0200 111.7600 0) (effects (font (size 0.95 0.95)) (justify left)) (property "Intersheetrefs" "${INTERSHEET_REFS}" (at 287.0200 111.7600 0) (hide yes) (effects (font (size 1.0 1.0)) )))
(wire (pts (xy 279.4000 116.8400) (xy 287.0200 116.8400)) (stroke (width 0) (type default)))
(global_label "3V3" (shape bidirectional) (at 287.0200 116.8400 0) (effects (font (size 0.95 0.95)) (justify left)) (property "Intersheetrefs" "${INTERSHEET_REFS}" (at 287.0200 116.8400 0) (hide yes) (effects (font (size 1.0 1.0)) )))
(symbol (lib_id "CANView:CANView_microphone_C11") (at 50.8000 177.8000 0) (unit 1) (in_bom yes) (on_board yes) (dnp no) (property "Reference" "C11" (at 50.8000 170.1800 0)  (effects (font (size 1.0 1.0)) ))(property "Value" "100n" (at 50.8000 172.7200 0)  (effects (font (size 1.0 1.0)) ))(property "Footprint" "CANView:Capacitor_SMD__C_0402_1005Metric" (at 50.8000 177.8000 0) (hide yes) (effects (font (size 1.0 1.0)) ))(property "MPN" "GEN-C-0402-100n-16V-X7R" (at 50.8000 177.8000 0) (hide yes) (effects (font (size 1.0 1.0)) ))(property "Specification" "16V; ±10%; X7R; -55..125C; verify effective capacitance under DC bias" (at 50.8000 177.8000 0) (hide yes) (effects (font (size 1.0 1.0)) ))(property "Source" "" (at 50.8000 177.8000 0) (hide yes) (effects (font (size 1.0 1.0)) ))(property "Assembly" "FIT" (at 50.8000 177.8000 0) (hide yes) (effects (font (size 1.0 1.0)) )))
(wire (pts (xy 40.6400 177.8000) (xy 33.0200 177.8000)) (stroke (width 0) (type default)))
(global_label "1V8" (shape bidirectional) (at 33.0200 177.8000 180) (effects (font (size 0.95 0.95)) (justify right)) (property "Intersheetrefs" "${INTERSHEET_REFS}" (at 33.0200 177.8000 0) (hide yes) (effects (font (size 1.0 1.0)) )))
(wire (pts (xy 60.9600 177.8000) (xy 68.5800 177.8000)) (stroke (width 0) (type default)))
(global_label "GND" (shape bidirectional) (at 68.5800 177.8000 0) (effects (font (size 0.95 0.95)) (justify left)) (property "Intersheetrefs" "${INTERSHEET_REFS}" (at 68.5800 177.8000 0) (hide yes) (effects (font (size 1.0 1.0)) )))
(symbol (lib_id "CANView:CANView_microphone_C12") (at 142.2400 177.8000 0) (unit 1) (in_bom yes) (on_board yes) (dnp no) (property "Reference" "C12" (at 142.2400 170.1800 0)  (effects (font (size 1.0 1.0)) ))(property "Value" "100n" (at 142.2400 172.7200 0)  (effects (font (size 1.0 1.0)) ))(property "Footprint" "CANView:Capacitor_SMD__C_0402_1005Metric" (at 142.2400 177.8000 0) (hide yes) (effects (font (size 1.0 1.0)) ))(property "MPN" "GEN-C-0402-100n-16V-X7R" (at 142.2400 177.8000 0) (hide yes) (effects (font (size 1.0 1.0)) ))(property "Specification" "16V; ±10%; X7R; -55..125C; verify effective capacitance under DC bias" (at 142.2400 177.8000 0) (hide yes) (effects (font (size 1.0 1.0)) ))(property "Source" "" (at 142.2400 177.8000 0) (hide yes) (effects (font (size 1.0 1.0)) ))(property "Assembly" "FIT" (at 142.2400 177.8000 0) (hide yes) (effects (font (size 1.0 1.0)) )))
(wire (pts (xy 132.0800 177.8000) (xy 124.4600 177.8000)) (stroke (width 0) (type default)))
(global_label "3V3" (shape bidirectional) (at 124.4600 177.8000 180) (effects (font (size 0.95 0.95)) (justify right)) (property "Intersheetrefs" "${INTERSHEET_REFS}" (at 124.4600 177.8000 0) (hide yes) (effects (font (size 1.0 1.0)) )))
(wire (pts (xy 152.4000 177.8000) (xy 160.0200 177.8000)) (stroke (width 0) (type default)))
(global_label "GND" (shape bidirectional) (at 160.0200 177.8000 0) (effects (font (size 0.95 0.95)) (justify left)) (property "Intersheetrefs" "${INTERSHEET_REFS}" (at 160.0200 177.8000 0) (hide yes) (effects (font (size 1.0 1.0)) )))
(symbol (lib_id "CANView:CANView_microphone_U8") (at 88.9000 116.8400 0) (unit 1) (in_bom yes) (on_board yes) (dnp no) (property "Reference" "U8" (at 88.9000 101.6000 0)  (effects (font (size 1.0 1.0)) ))(property "Value" "SN74AXC1T45DCKR" (at 88.9000 104.1400 0)  (effects (font (size 1.0 1.0)) ))(property "Footprint" "CANView:Package_TO_SOT_SMD__SOT-363_SC-70-6" (at 88.9000 116.8400 0) (hide yes) (effects (font (size 1.0 1.0)) ))(property "MPN" "SN74AXC1T45DCKR" (at 88.9000 116.8400 0) (hide yes) (effects (font (size 1.0 1.0)) ))(property "Specification" "A=1.8V/B=3.3V; fixed direction, no auto-direction level shifter" (at 88.9000 116.8400 0) (hide yes) (effects (font (size 1.0 1.0)) ))(property "Source" "sn74axc1t45: p3, direction and VCC isolation" (at 88.9000 116.8400 0) (hide yes) (effects (font (size 1.0 1.0)) ))(property "Assembly" "FIT" (at 88.9000 116.8400 0) (hide yes) (effects (font (size 1.0 1.0)) )))
(wire (pts (xy 63.5000 111.7600) (xy 55.8800 111.7600)) (stroke (width 0) (type default)))
(global_label "1V8" (shape bidirectional) (at 55.8800 111.7600 180) (effects (font (size 0.95 0.95)) (justify right)) (property "Intersheetrefs" "${INTERSHEET_REFS}" (at 55.8800 111.7600 0) (hide yes) (effects (font (size 1.0 1.0)) )))
(wire (pts (xy 63.5000 116.8400) (xy 55.8800 116.8400)) (stroke (width 0) (type default)))
(global_label "GND" (shape bidirectional) (at 55.8800 116.8400 180) (effects (font (size 0.95 0.95)) (justify right)) (property "Intersheetrefs" "${INTERSHEET_REFS}" (at 55.8800 116.8400 0) (hide yes) (effects (font (size 1.0 1.0)) )))
(wire (pts (xy 63.5000 121.9200) (xy 55.8800 121.9200)) (stroke (width 0) (type default)))
(global_label "DATA_1V8" (shape bidirectional) (at 55.8800 121.9200 180) (effects (font (size 0.95 0.95)) (justify right)) (property "Intersheetrefs" "${INTERSHEET_REFS}" (at 55.8800 121.9200 0) (hide yes) (effects (font (size 1.0 1.0)) )))
(wire (pts (xy 114.3000 111.7600) (xy 121.9200 111.7600)) (stroke (width 0) (type default)))
(global_label "DATA_3V3" (shape bidirectional) (at 121.9200 111.7600 0) (effects (font (size 0.95 0.95)) (justify left)) (property "Intersheetrefs" "${INTERSHEET_REFS}" (at 121.9200 111.7600 0) (hide yes) (effects (font (size 1.0 1.0)) )))
(wire (pts (xy 114.3000 116.8400) (xy 121.9200 116.8400)) (stroke (width 0) (type default)))
(global_label "1V8" (shape bidirectional) (at 121.9200 116.8400 0) (effects (font (size 0.95 0.95)) (justify left)) (property "Intersheetrefs" "${INTERSHEET_REFS}" (at 121.9200 116.8400 0) (hide yes) (effects (font (size 1.0 1.0)) )))
(wire (pts (xy 114.3000 121.9200) (xy 121.9200 121.9200)) (stroke (width 0) (type default)))
(global_label "3V3" (shape bidirectional) (at 121.9200 121.9200 0) (effects (font (size 0.95 0.95)) (justify left)) (property "Intersheetrefs" "${INTERSHEET_REFS}" (at 121.9200 121.9200 0) (hide yes) (effects (font (size 1.0 1.0)) )))
(symbol (lib_id "CANView:CANView_microphone_C13") (at 233.6800 177.8000 0) (unit 1) (in_bom yes) (on_board yes) (dnp no) (property "Reference" "C13" (at 233.6800 170.1800 0)  (effects (font (size 1.0 1.0)) ))(property "Value" "100n" (at 233.6800 172.7200 0)  (effects (font (size 1.0 1.0)) ))(property "Footprint" "CANView:Capacitor_SMD__C_0402_1005Metric" (at 233.6800 177.8000 0) (hide yes) (effects (font (size 1.0 1.0)) ))(property "MPN" "GEN-C-0402-100n-16V-X7R" (at 233.6800 177.8000 0) (hide yes) (effects (font (size 1.0 1.0)) ))(property "Specification" "16V; ±10%; X7R; -55..125C; verify effective capacitance under DC bias" (at 233.6800 177.8000 0) (hide yes) (effects (font (size 1.0 1.0)) ))(property "Source" "" (at 233.6800 177.8000 0) (hide yes) (effects (font (size 1.0 1.0)) ))(property "Assembly" "FIT" (at 233.6800 177.8000 0) (hide yes) (effects (font (size 1.0 1.0)) )))
(wire (pts (xy 223.5200 177.8000) (xy 215.9000 177.8000)) (stroke (width 0) (type default)))
(global_label "1V8" (shape bidirectional) (at 215.9000 177.8000 180) (effects (font (size 0.95 0.95)) (justify right)) (property "Intersheetrefs" "${INTERSHEET_REFS}" (at 215.9000 177.8000 0) (hide yes) (effects (font (size 1.0 1.0)) )))
(wire (pts (xy 243.8400 177.8000) (xy 251.4600 177.8000)) (stroke (width 0) (type default)))
(global_label "GND" (shape bidirectional) (at 251.4600 177.8000 0) (effects (font (size 0.95 0.95)) (justify left)) (property "Intersheetrefs" "${INTERSHEET_REFS}" (at 251.4600 177.8000 0) (hide yes) (effects (font (size 1.0 1.0)) )))
(symbol (lib_id "CANView:CANView_microphone_C14") (at 325.1200 177.8000 0) (unit 1) (in_bom yes) (on_board yes) (dnp no) (property "Reference" "C14" (at 325.1200 170.1800 0)  (effects (font (size 1.0 1.0)) ))(property "Value" "100n" (at 325.1200 172.7200 0)  (effects (font (size 1.0 1.0)) ))(property "Footprint" "CANView:Capacitor_SMD__C_0402_1005Metric" (at 325.1200 177.8000 0) (hide yes) (effects (font (size 1.0 1.0)) ))(property "MPN" "GEN-C-0402-100n-16V-X7R" (at 325.1200 177.8000 0) (hide yes) (effects (font (size 1.0 1.0)) ))(property "Specification" "16V; ±10%; X7R; -55..125C; verify effective capacitance under DC bias" (at 325.1200 177.8000 0) (hide yes) (effects (font (size 1.0 1.0)) ))(property "Source" "" (at 325.1200 177.8000 0) (hide yes) (effects (font (size 1.0 1.0)) ))(property "Assembly" "FIT" (at 325.1200 177.8000 0) (hide yes) (effects (font (size 1.0 1.0)) )))
(wire (pts (xy 314.9600 177.8000) (xy 307.3400 177.8000)) (stroke (width 0) (type default)))
(global_label "3V3" (shape bidirectional) (at 307.3400 177.8000 180) (effects (font (size 0.95 0.95)) (justify right)) (property "Intersheetrefs" "${INTERSHEET_REFS}" (at 307.3400 177.8000 0) (hide yes) (effects (font (size 1.0 1.0)) )))
(wire (pts (xy 335.2800 177.8000) (xy 342.9000 177.8000)) (stroke (width 0) (type default)))
(global_label "GND" (shape bidirectional) (at 342.9000 177.8000 0) (effects (font (size 0.95 0.95)) (justify left)) (property "Intersheetrefs" "${INTERSHEET_REFS}" (at 342.9000 177.8000 0) (hide yes) (effects (font (size 1.0 1.0)) ))))
